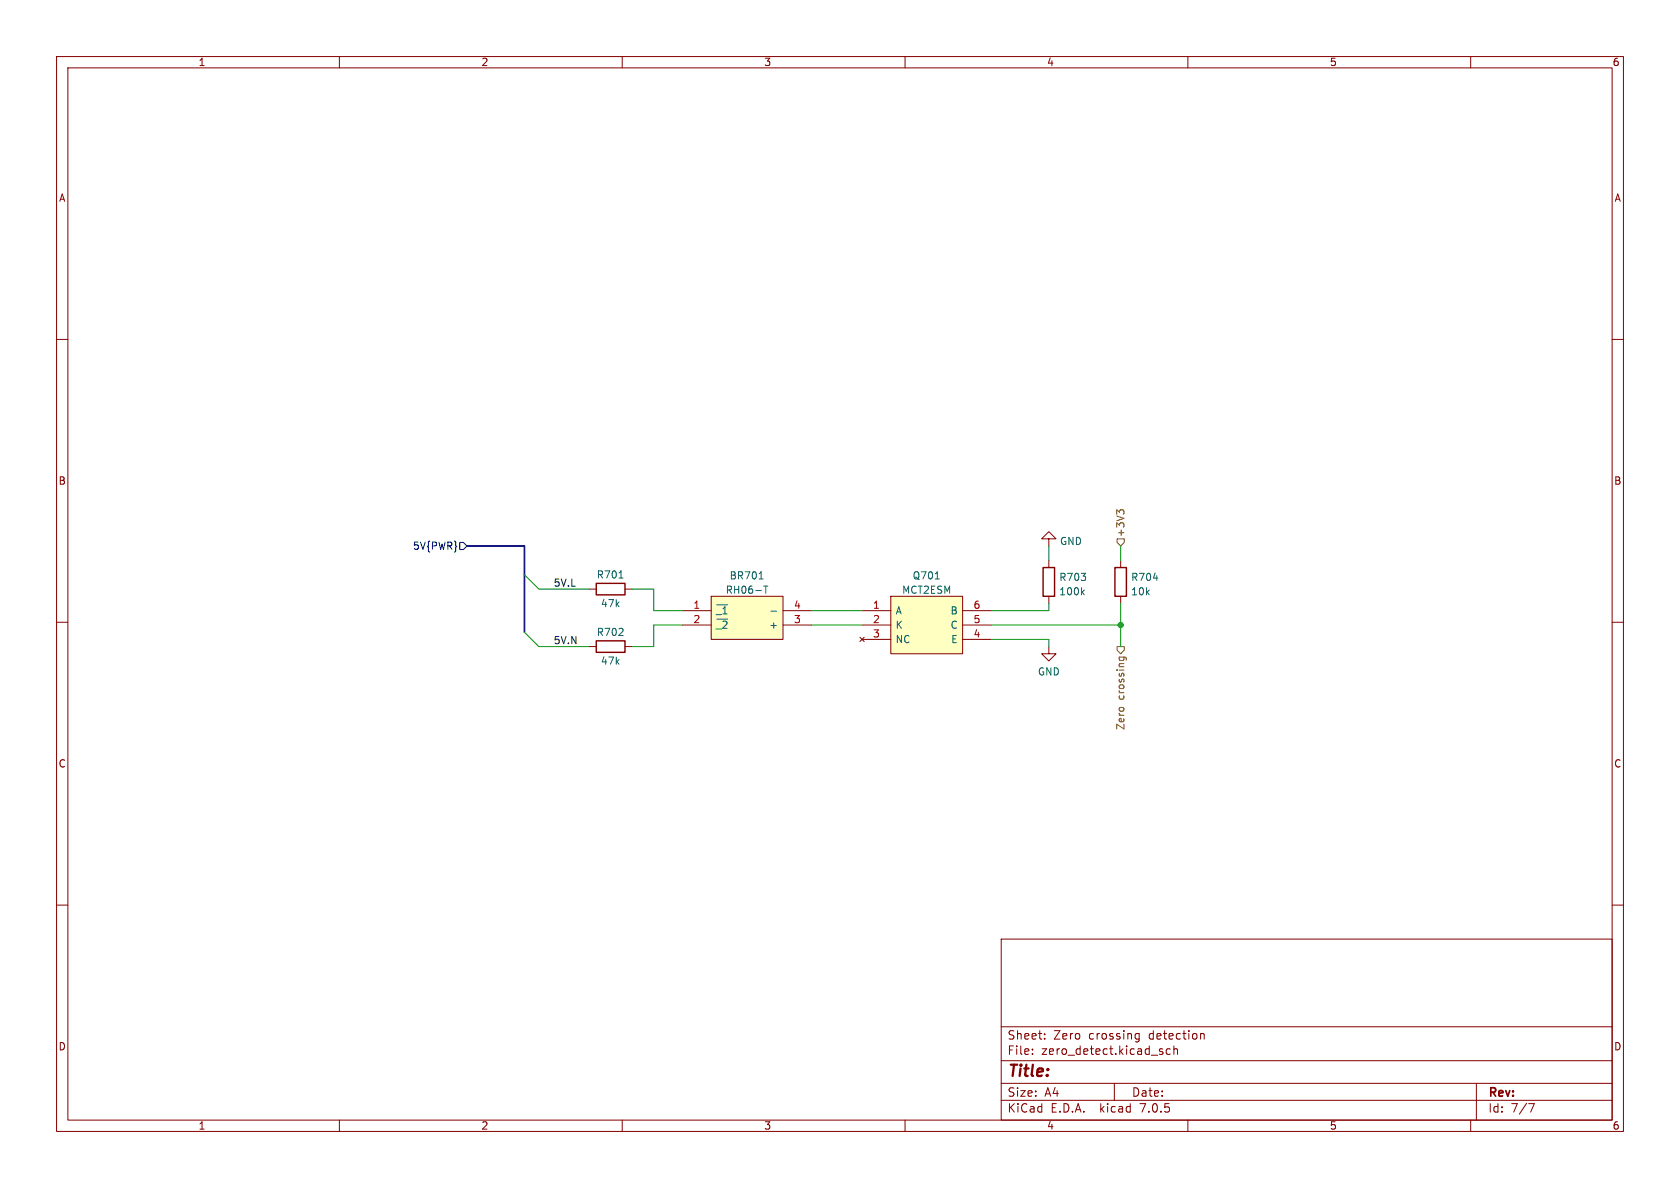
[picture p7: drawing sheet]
<svg xmlns="http://www.w3.org/2000/svg" width="297mm" height="210mm" viewBox="0 0 297 210" stroke-linecap="round" stroke-linejoin="round" font-family="sans-serif">
<g fill="none" stroke="#840000" stroke-width=".18">
<path d="M10 10h277v190h-277zM12 12h273v186h-273zM60 10v2M110 10v2M160 10v2M210 10v2M260 10v2M10 60h2M285 60h2M185.4 95.3h1.3l-1.3-1.3-1.3 1.3h1.3v1.2M185.4 99.1v1.2M10 110h2"/>
<path d="M185.4 114.3v1.3h1.3l-1.3 1.2-1.3-1.2h1.3M185.4 105.4v1.3M285 110h2M10 160h2M285 160h2M177 166h108v32h-108zM60 198v2M110 198v2M160 198v2M177 194.5h108M177 191.5h108M177 187.5h108"/>
<path d="M177 181.5h108M182.5 186.3v.1M182.5 185.5v.1M184.7 183.6v.1M184.7 182.8v.1M197 191.5v3M200.7 183.6l.3 .1 .4-.1M201.4 182.7v1.2l-.3 .3-.4-.1M201.4 182.8l-.4-.1-.3 .1M205.4 185.9l.2 .2-.2 .3M205.4 185.4l.1 .1M206.9 185.5l-.4-.1-.3 .3v.4l.1 .2h.6"/>
<path d="M207.5 185.5l.2-.1 .4 .1 .1 .9M207.5 184.9v1.5M210 198v2M212.2 182.8l.3-.1 .3 .1 .1 .9M212.2 182.7v1M260 198v2M261 191.5v6.5M270.2 195.1h1l-.6 1.5"/>
</g>
<path d="M184.4 100.3h2v5.1h-2z" fill="none" stroke="#840000" stroke-width=".25"/>
<path d="M191.3 104.7l.4 .5M191.7 104.3l-.5 .5" fill="none" stroke="#006464" stroke-width=".18"/>
<path d="M125.7 105.4h12.7v7.6h-12.7z" fill="#ffffc2"/>
<path d="M104.1 114.3h1.3M110.5 114.3h1.3M120.6 108h5.1M120.6 110.5h5.1M125.7 105.4h12.7v7.6h-12.7zM138.4 108h5.1M138.4 110.5h5.1" fill="none" stroke="#840000" stroke-width=".18"/>
<path d="M134.2 102.3h.7M135 103.6h.7M135.4 103.6v1.3M136.3 108h1" fill="none" stroke="#006464" stroke-width=".18"/>
<path d="M105.4 113.3h5.1v2h-5.1z" fill="none" stroke="#840000" stroke-width=".25"/>
<path d="M157.5 105.4h12.7v10.2h-12.7z" fill="#ffffc2"/>
<g fill="none" stroke="#840000" stroke-width=".18">
<path d="M198.1 99.1v1.2M104.1 104.1h1.3M110.5 104.1h1.3M152 112.6l.8 .8M152.4 108h5.1M152.4 110.5h5.1M152.4 113h5.1M152.8 112.6l-.8 .8M157.5 105.4h12.7v10.2h-12.7zM170.2 108h5.1M170.2 110.5h5.1M170.2 113h5.1"/>
<path d="M198.1 105.4v1.3"/>
</g>
<path d="M109.4 102.2h.8M165.3 102.3h.8" fill="none" stroke="#006464" stroke-width=".18"/>
<path d="M105.4 103.1h5.1v2.1h-5.1zM197.1 100.3h2v5.1h-2z" fill="none" stroke="#840000" stroke-width=".25"/>
<path d="M197.5 95.3h1.3v.6l-.7 .6-.6-.6zM197.9 90.5l-.5-.4v.8M197.9 90.4l.3-.3h.3l.2 .3M197.5 114.3h1.3v.6l-.7 .7-.6-.7zM197.9 116.2h1l.2 .2v.3M197.9 116.2v.4M198.6 116.2v.4" fill="none" stroke="#725600" stroke-width=".18"/>
<path d="M81.3 95.9h.6l.6 .6-.6 .7h-.6z" fill="none" stroke="#000084" stroke-width=".18"/>
<path d="M82.5 96.5h10.2v15.3" fill="none" stroke="#000084" stroke-width=".3"/>
<path d="M185.4 96.5v2.6M198.1 96.5v2.6M92.7 101.6l2.5 2.5h8.9M92.7 111.8l2.5 2.5h8.9M111.8 104.1h3.8v3.9h5M120.6 110.5h-5v3.8h-3.8M143.5 108h8.9M143.5 110.5h8.9M175.3 113h10.1v1.3M175.3 110.5h22.8M185.4 106.7v1.3h-10.1M198.1 106.7v7.6" fill="none" stroke="#009600" stroke-width=".18"/>
<circle cx="198.1" cy="110.5" r=".46" fill="#009600" stroke="#009600" stroke-width=".18"/>
<text font-size="2.8" fill="#840000" x="178" y="190.8">Title:</text>
<g font-size="2.1" fill="#840000">
<text x="178" y="183.9">Sheet:</text>
<text x="186.2" y="183.9">Zero</text>
<text x="192.4" y="183.9">crossing</text>
<text x="203" y="183.9">detection</text>
<text x="178" y="186.6">File:</text>
<text x="184" y="186.6">zero_detect.kicad_sch</text>
<text x="178" y="196.8">KiCad</text>
<text x="178" y="194">Size:</text>
<text x="184.6" y="194">A4</text>
<text x="185.7" y="196.8">E.D.A.</text>
<text x="194.4" y="196.8">kicad</text>
<text x="200" y="194">Date:</text>
<text x="201.5" y="196.8">7.0.5</text>
<text x="263" y="194.2">Rev:</text>
<text x="263" y="196.8">Id:</text>
<text x="267" y="196.8">7/7</text>
</g>
<g font-size="1.8" fill="#840000">
<text x="35" y="11.8">1</text>
<text x="85" y="11.8">2</text>
<text x="135" y="11.8">3</text>
<text x="185" y="11.8">4</text>
<text x="235" y="11.8">5</text>
<text x="285" y="11.8">6</text>
<text x="10.4" y="35.8">A</text>
<text x="285.4" y="35.8">A</text>
<text x="10.3" y="85.8">B</text>
<text x="285.3" y="85.8">B</text>
<text x="10.3" y="135.8">C</text>
<text x="285.3" y="135.8">C</text>
<text x="10.3" y="185.8">D</text>
<text x="285.3" y="185.8">D</text>
<text x="35" y="199.8">1</text>
<text x="85" y="199.8">2</text>
<text x="135" y="199.8">3</text>
<text x="185" y="199.8">4</text>
<text x="235" y="199.8">5</text>
<text x="285" y="199.8">6</text>
</g>
<g font-size="1.8" fill="#725600">
<text x="198.9" y="95.1" transform="rotate(-90 198.9 95.1)">+3V3</text>
<text x="198.9" y="123.7" transform="rotate(-90 198.9 123.7)">crossing</text>
<text x="198.9" y="129.1" transform="rotate(-90 198.9 129.1)">Zero</text>
</g>
<text font-size="1.8" fill="#000084" x="73" y="97.3">5V{PWR}</text>
<g font-size="1.8" fill="#006464">
<text x="187.3" y="96.5">GND</text>
<text x="105.4" y="102.4">R701</text>
<text x="106.2" y="107.5">47k</text>
<text x="128.2" y="105.1">RH06-T</text>
<text x="128.9" y="102.6">BR701</text>
<text x="159.4" y="105.1">MCT2ESM</text>
<text x="161.3" y="102.6">Q701</text>
<text x="187.2" y="102.9">R703</text>
<text x="187.2" y="105.4">100k</text>
<text x="199.9" y="102.9">R704</text>
<text x="199.9" y="105.4">10k</text>
<text x="105.4" y="112.6">R702</text>
<text x="126.5" y="108.8">~{_1}</text>
<text x="126.5" y="111.3">~{_2}</text>
<text x="136" y="111.3">+</text>
<text x="158.2" y="108.8">A</text>
<text x="158.2" y="111.3">K</text>
<text x="158.2" y="113.9">NC</text>
<text x="168" y="111.3">C</text>
<text x="168" y="108.8">B</text>
<text x="168.1" y="113.9">E</text>
<text x="106.2" y="117.7">47k</text>
<text x="183.4" y="119.6">GND</text>
</g>
<g font-size="1.8" fill="#0f0f0f">
<text x="97.8" y="103.8">5V.L</text>
<text x="97.8" y="114">5V.N</text>
</g>
<g font-size="1.8" fill="#a90000">
<text x="122.5" y="107.7">1</text>
<text x="140.3" y="107.7">4</text>
<text x="154.3" y="107.7">1</text>
<text x="172.1" y="107.7">6</text>
<text x="122.5" y="110.2">2</text>
<text x="140.3" y="110.2">3</text>
<text x="154.3" y="110.2">2</text>
<text x="154.3" y="112.8">3</text>
<text x="172.1" y="112.8">4</text>
<text x="172.1" y="110.2">5</text>
</g>
</svg>
